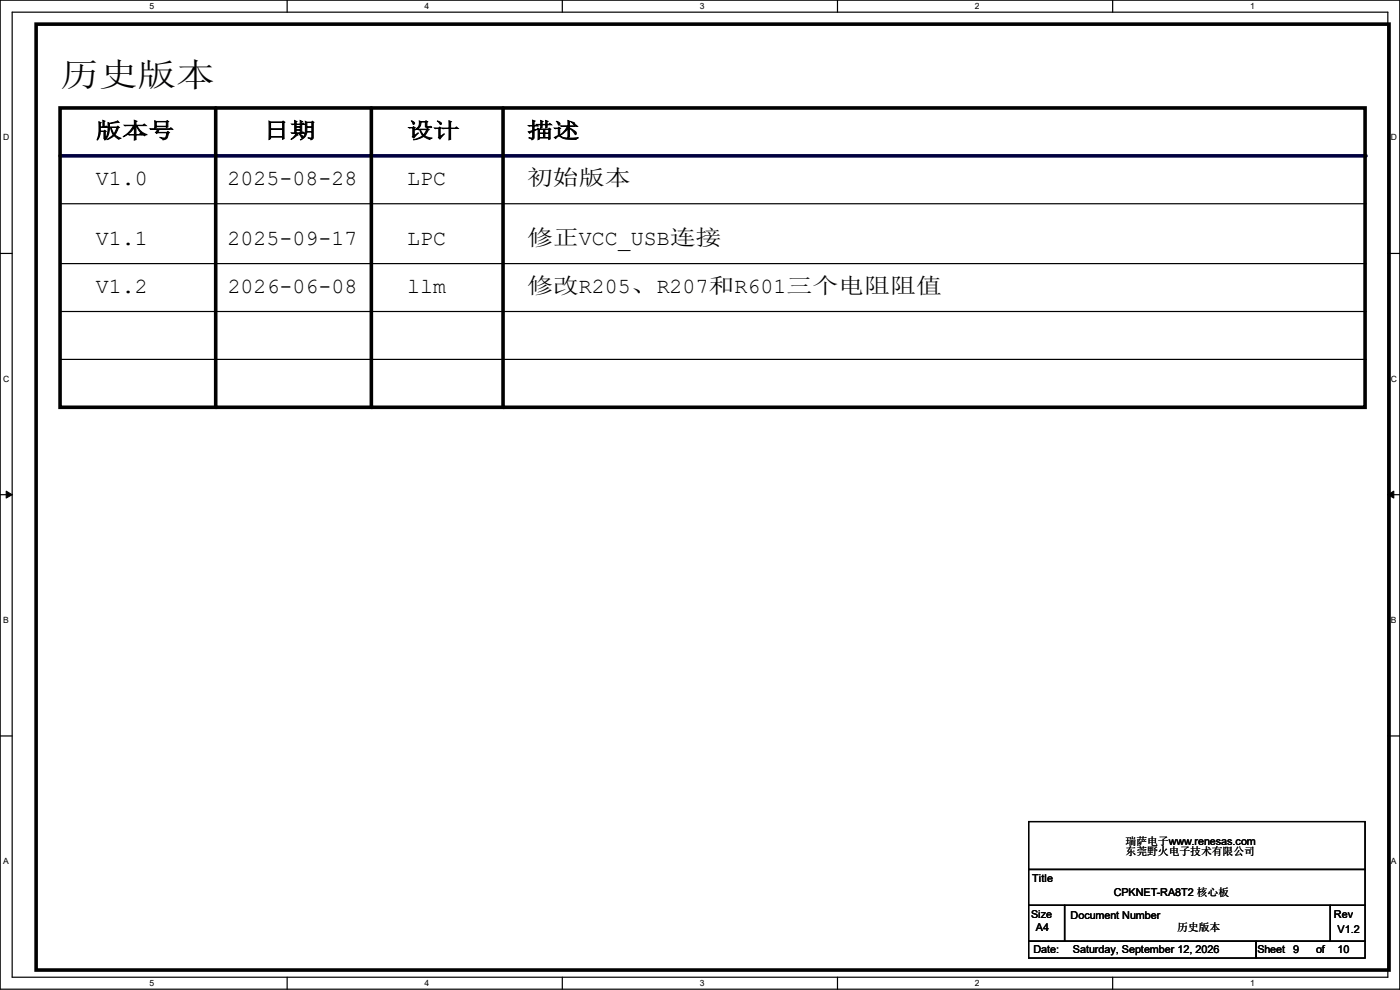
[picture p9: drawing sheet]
<svg xmlns="http://www.w3.org/2000/svg" width="297mm" height="210mm" viewBox="0 0 297 210" stroke-linecap="round" stroke-linejoin="round" font-family="sans-serif">
<path d="M0 0h297v209.8h-297zM2.6 2.6h291.8v204.7h-291.8z" fill="none" stroke="#000" stroke-width=".25"/>
<g fill="#fff">
<path d="M31.7 .3h1v2h-1z"/>
<path d="M31.7 207.6h1v1.9h-1z"/>
</g>
<path d="M60.9 0v2.6M60.9 207.3v2.5" fill="none" stroke="#000" stroke-width=".25"/>
<g fill="#fff">
<path d="M90.1 .3h1v2h-1z"/>
<path d="M90.1 207.6h1v1.9h-1z"/>
</g>
<path d="M119.3 0v2.6M119.3 207.3v2.5" fill="none" stroke="#000" stroke-width=".25"/>
<g fill="#fff">
<path d="M148.5 .3h.9v2h-.9z"/>
<path d="M148.5 207.6h.9v1.9h-.9z"/>
</g>
<path d="M177.7 0v2.6M177.7 207.3v2.5" fill="none" stroke="#000" stroke-width=".25"/>
<g fill="#fff">
<path d="M206.8 .3h1v2h-1z"/>
<path d="M206.8 207.6h1v1.9h-1z"/>
</g>
<path d="M236.1 0v2.6M236.1 207.3v2.5" fill="none" stroke="#000" stroke-width=".25"/>
<g fill="#fff">
<path d="M265.2 .3h1v2h-1z"/>
<path d="M265.2 207.6h1v1.9h-1z"/>
<path d="M.7 28.2h1.2v1.9h-1.2z"/>
<path d="M295.1 28.2h1.2v1.9h-1.2z"/>
<path d="M.7 79.3h1.2v2h-1.2z"/>
<path d="M295.1 79.3h1.2v2h-1.2z"/>
</g>
<path d="M0 53.8h2.6M294.4 53.8h2.6" fill="none" stroke="#000" stroke-width=".25"/>
<g fill="#fff">
<path d="M.7 130.5h1.2v2h-1.2z"/>
<path d="M295.1 130.5h1.1v2h-1.1z"/>
</g>
<path d="M0 104.9h2.6M294.4 104.9h2.6" fill="none" stroke="#000" stroke-width=".25"/>
<path d="M1.3 104.2l1.3 .7-1.3 .8zM294.4 104.9l1.3-.7v1.5z" fill="#000" stroke="#000" stroke-width=".21"/>
<g fill="#fff">
<path d="M.7 181.7h1.2v2h-1.2z"/>
<path d="M295.1 181.7h1.1v2h-1.1z"/>
</g>
<path d="M12.7 55.9h276.9M289.6 55.9h.1M0 156.1h2.6M294.4 156.1h2.6" fill="none" stroke="#000" stroke-width=".25"/>
<path d="M7.7 5.1h287v200.7h-287z" fill="none" stroke="#000" stroke-width=".76"/>
<path d="M12.7 33.1h276.9" fill="none" stroke="#000040" stroke-width=".76"/>
<circle cx="289.6" cy="33.1" r=".38" fill="#000040"/>
<g fill="none" stroke="#000" stroke-width=".25">
<path d="M12.7 43.2h276.9M289.6 43.2h.1M12.7 66.1h276.9M12.7 76.2h276.9M289.6 66.1h.1M289.6 76.2h.1M218.2 174.3h71.4v10.1h-71.4zM218.2 184.4h71.4v7.7h-71.4zM218.2 192.1h7.6v7.6h-7.6zM218.2 199.7h48.3v3.5h-48.3zM225.8 192.1h56.4v7.6h-56.4zM266.5 199.7h23.1v3.5h-23.1z"/>
<path d="M282.2 192.1h7.4v7.6h-7.4z"/>
</g>
<path d="M12.7 22.9h276.9v63.5h-276.9zM45.8 22.9v63.5M78.8 22.9v63.5M106.7 22.9v63.5" fill="none" stroke="#000" stroke-width=".76"/>
<g fill="#000">
<circle cx="45.8" cy="86.4" r=".38"/>
<circle cx="78.8" cy="86.4" r=".38"/>
<circle cx="106.7" cy="86.4" r=".38"/>
</g>
<text font-size="6.9" x="12.7" y="18.2">历史版本</text>
<g font-size="4.6">
<text x="20.4" y="29.3">版本号</text>
<text x="55.9" y="29.3">日期</text>
<text x="86.4" y="29.3">设计</text>
<text x="111.8" y="29.3">描述</text>
<text x="20.4" y="39.2">V1.0</text>
<text x="48.3" y="39.2">2025-08-28</text>
<text x="86.4" y="39.2">LPC</text>
<text x="111.8" y="39.2">初始版本</text>
<text x="20.4" y="51.9">V1.1</text>
<text x="48.3" y="51.9">2025-09-17</text>
<text x="86.4" y="51.9">LPC</text>
<text x="111.8" y="51.9">修正VCC_USB连接</text>
<text x="20.4" y="62.1">V1.2</text>
<text x="48.3" y="62.1">2026-06-08</text>
<text x="86.4" y="62.1">llm</text>
<text x="111.8" y="62.1">修改R205、R207和R601三个电阻阻值</text>
</g>
<g font-size="2.3">
<text x="238.8" y="179.2">瑞萨电子www.renesas.com</text>
<text x="238.8" y="181.4">东莞野火电子技术有限公司</text>
<text x="219" y="187">Title</text>
<text x="236.3" y="190.1">CPKNET-RA8T2 核心板</text>
<text x="218.7" y="194.6">Size</text>
<text x="219.8" y="197.4">A4</text>
<text x="227.1" y="194.9">Document Number</text>
<text x="249.7" y="197.4">历史版本</text>
<text x="283" y="194.6">Rev</text>
<text x="283.8" y="197.9">V1.2</text>
<text x="219.2" y="202.3">Date:</text>
<text x="227.6" y="202.3">Saturday, September 12, 2026</text>
<text x="266.8" y="202.3">Sheet</text>
<text x="274.4" y="202.3">9</text>
<text x="279.2" y="202.3">of</text>
<text x="283.8" y="202.3">10</text>
</g>
<g font-size="1.8">
<text x="31.7" y="1.9">5</text>
<text x="90.1" y="1.9">4</text>
<text x="148.5" y="1.9">3</text>
<text x="206.8" y="1.9">2</text>
<text x="265.2" y="1.9">1</text>
<text x=".7" y="29.8">D</text>
<text x="295.1" y="29.8">D</text>
<text x=".7" y="80.9">C</text>
<text x="295.1" y="80.9">C</text>
<text x=".7" y="132.1">B</text>
<text x="295.1" y="132.1">B</text>
<text x=".7" y="183.3">A</text>
<text x="295.1" y="183.3">A</text>
<text x="31.7" y="209.2">5</text>
<text x="90.1" y="209.2">4</text>
<text x="148.5" y="209.2">3</text>
<text x="206.8" y="209.2">2</text>
<text x="265.2" y="209.2">1</text>
</g>
</svg>
